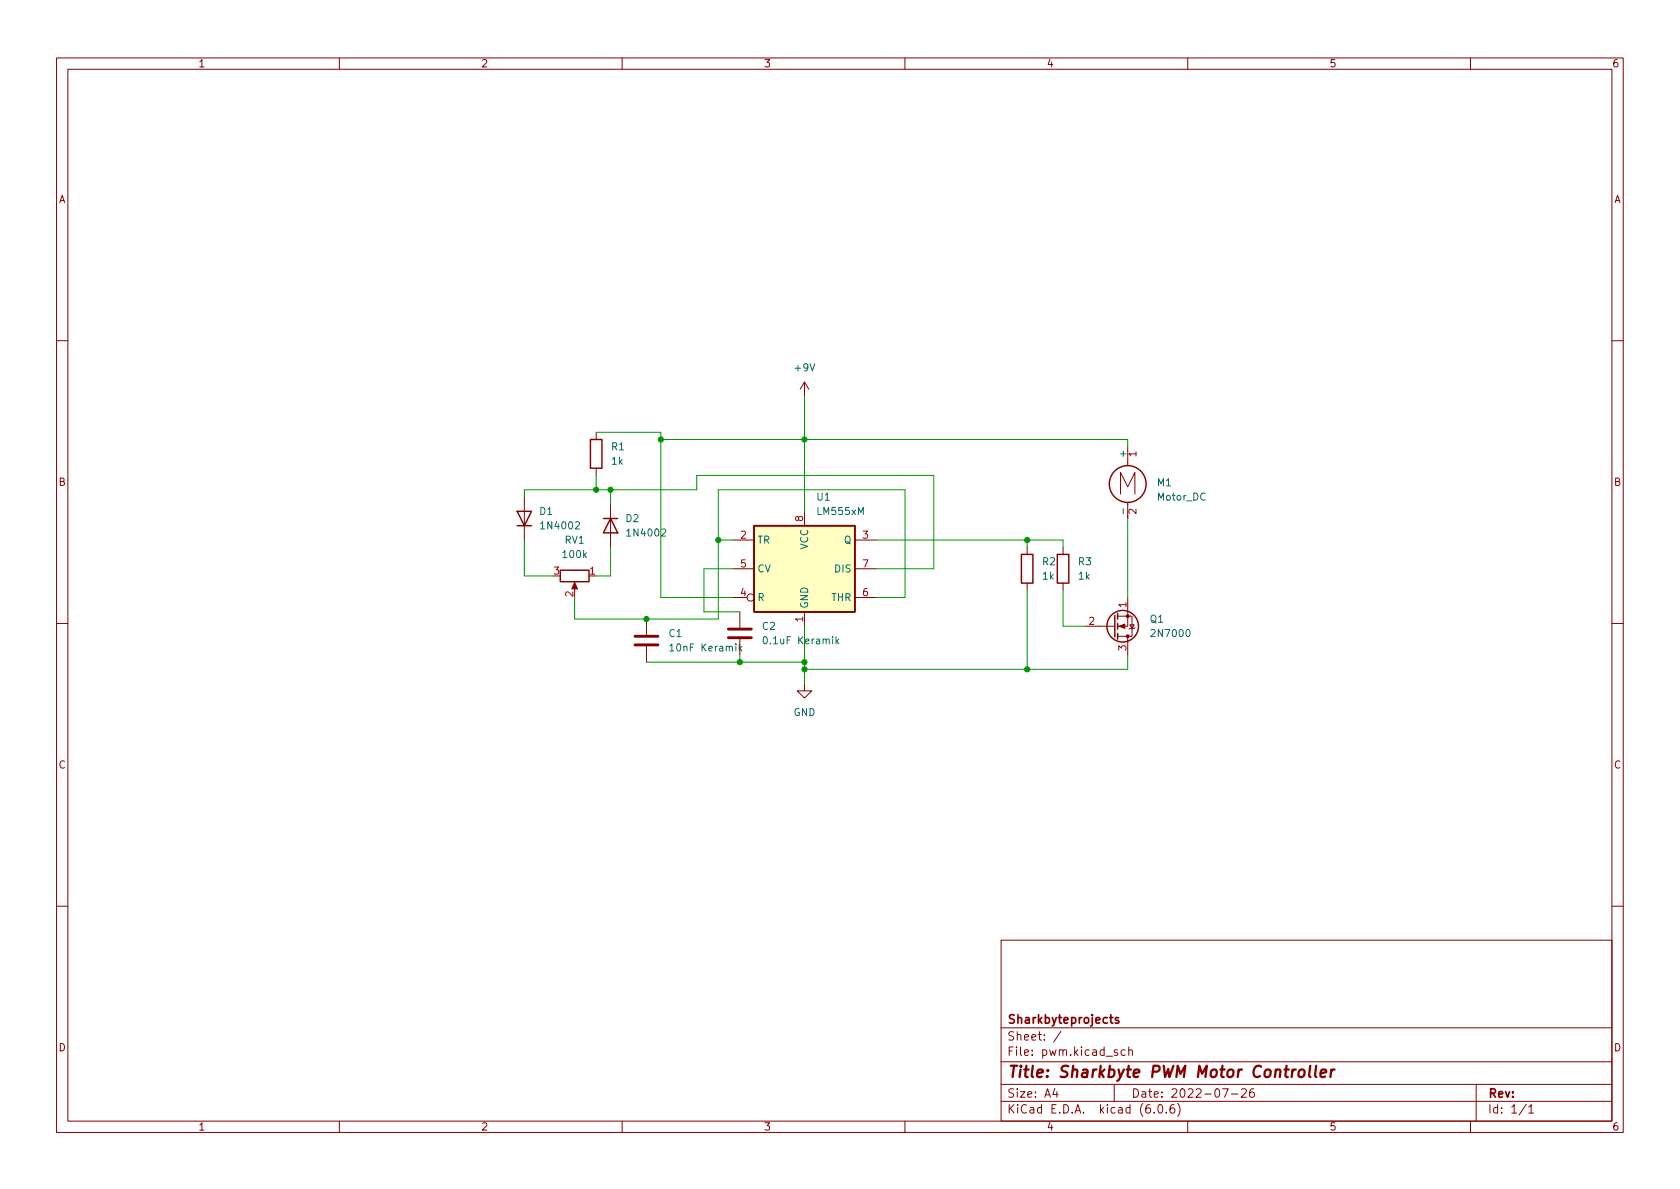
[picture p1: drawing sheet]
<svg xmlns="http://www.w3.org/2000/svg" width="297mm" height="210mm" viewBox="0 0 297 210" stroke-linecap="round" stroke-linejoin="round" font-family="sans-serif">
<g fill="none" stroke="#840000" stroke-width=".18">
<path d="M10 10.2h277v190.1h-277zM12 12.2h273v186.1h-273zM60 10.2v2M110 10.2v2M160 10.2v2M210 10.2v2M260 10.2v2M10 60.2h2M105.4 76.4v1.3M142.2 67.6l-.7 1.2M142.2 67.6v2.5M142.2 67.6l.8 1.2"/>
<path d="M199.4 79v3.3M285 60.2h2M92.7 87.9v7.6M105.4 82.8v1.3M107.9 89.1v7.7M129.5 95.5h3.8M142.2 90.4v2.6M151.1 95.5h3.8M181.6 96.8v1.2M188 96.8v1.2M198.1 87.4v-3.8l1.3 2.5 1.3-2.5v3.8M199.4 88.8v2.9"/>
<path d="M10 110.2h2M101.6 103.4v1M114.3 109.5v2.8M114.3 114.3v2.8M129.5 105.7h2.6M129.5 100.6h3.8M130.8 108.2v2.8M130.8 113v2.8M142.2 108.2v2.5M151.1 105.7h3.8M151.1 100.6h3.8M181.6 103.1v1.3"/>
<path d="M188 103.1v1.3M191.8 110.7h5.3M197.6 109h2.6v3.5h-2.6M199.4 105.7v5h-1.8M199.4 112.5v3.3M199.8 110.5h.7l-.3 .6zM200.7 111l-.2 .1h-.7l-.2 .1M285 110.2h2M142.2 120.9v1.3h1.3l-1.3 1.2-1.2-1.2h1.2M10 160.2h2M177 166.3h108v32h-108zM285 160.2h2"/>
<path d="M60 198.3v2M110 198.3v2M160 198.3v2M177 194.8h108M177 191.8h108M177 187.8h108M177 181.8h108M186.5 192.5l-.4 1h1M186.9 193v1M187.6 182.4l-1.3 1.9M197 191.8v3M197.6 185.7l-.4-.1-.2 .2 .1 .3 .5 .1v.4h-.6"/>
<path d="M198.9 185.7l-.4-.1-.3 .3v.4l.2 .3h.5M199.6 185.8l.2-.2 .3 .1 .1 .9M199.6 185.1v1.5M204.1 196.7v.1M204.9 195.4l.2-.1a.81 .81 0 0 1 .6 .7 .81 .81 0 0 1-.3 .8h-.2a.81 .81 0 0 1-.6-.6 .81 .81 0 0 1 .3-.8zM206.2 196.7v.1M207.6 195.3a.59 .59 0 0 0-.7 .7v.5l.1 .3h.4l.2-.1 .1-.5-.1-.2-.5-.1-.2 .3M208.2 195.1a1.72 1.72 0 0 1 0 2.3M210 198.3v2M216.1 192.5h1l-.6 1.5M217.7 193.5h1.2M219.5 192.7l.6-.2 .2 .2 .1 .3-1 1h1"/>
<path d="M221.6 192.5a.59 .59 0 0 0-.7 .7v.5l.2 .3h.4l.2-.1 .1-.5-.2-.2-.4-.1-.3 .3M260 198.3v2M261 191.8v6.5M269.9 195.3l-1.3 1.9M270.3 195.8l.4-.5v1.5M270.3 196.8h.9"/>
<circle cx="132.7" cy="105.7" r=".63"/>
</g>
<path d="M229.8 189.3a.52 .52 0 0 1 .5-.2 .52 .52 0 0 1 .4 .4l-.1 .6a.55 .55 0 0 1-.5 .4 .55 .55 0 0 1-.5-.4zM231.7 188.5l-.2 1.7 .2 .3M232.7 188.5l-.2 1.7 .3 .3M233.5 189.8l1-.2-.1-.4-.1-.1-.6 .1-.2 1 .2 .3 .6-.1M235.4 189.1l-.2 1.4M236 189.1l-.4 .1-.3 .3" fill="none" stroke="#840000" stroke-width=".4"/>
<path d="M197.8 180l-.4-.1-.2 .2 .1 .3 .5 .1v.4h-.6" fill="none" stroke="#840000" stroke-width=".3"/>
<g fill="#840000" stroke="#840000" stroke-width=".18">
<path d="M101.6 103l.5 1.1h-1z"/>
<path d="M197.9 110.7l1-.3v.7z"/>
<circle cx="199.4" cy="109" r=".25"/>
<circle cx="199.4" cy="112.5" r=".25"/>
</g>
<g fill="none" stroke="#840000" stroke-width=".25">
<path d="M104.4 77.7h2v5.1h-2zM91.4 90.4h2.6l-1.3 2.6zM91.4 93h2.6M106.7 91.7h2.5M107.9 91.7l1.3 2.5h-2.5zM133.3 93h17.8v15.2h-17.8zM180.6 98h2v5.1h-2zM186.9 98h2.1v5.1h-2.1zM99.1 100.8h5v2.1h-5zM197.1 108.8v3.8M197.6 108.5v1M197.6 110.2v1"/>
<path d="M197.6 112v1"/>
<circle cx="199.4" cy="85.6" r="3.3"/>
<circle cx="198.5" cy="110.7" r="2.79"/>
</g>
<path d="M112.3 114h4M112.3 112.5h4M128.8 112.8h4M128.8 111.2h4" fill="none" stroke="#840000" stroke-width=".51"/>
<path d="M118.4 114.2l.4-.3v1.2M118.4 115.1h.8M130.7 113.9v1.2M130.8 114.6l.4 .5M131.2 114.3l-.5 .5M135.1 112.6h.1a.68 .68 0 0 1 .5 .6 .68 .68 0 0 1-.5 .7 .84 .84 0 0 1-.1-1.3zM147.8 112.6v1.3M147.9 113.4l.4 .5M148.3 113l-.5 .5" fill="none" stroke="#006464" stroke-width=".18"/>
<path d="M133.3 93h17.8v15.2h-17.8z" fill="#ffffc2" stroke="#ffffc2" stroke-width=".18"/>
<g fill="none" stroke="#009600" stroke-width=".18">
<path d="M105.4 76.4h11.4v29.3h12.7M116.8 77.7h82.6v1.3M142.2 70.1v20.3M92.7 87.9v-1.3h30.5v-2.5h41.9v16.5h-10.2M92.7 95.5v6.3h5.1M105.4 84.1v2.5M107.9 86.6v2.5M107.9 96.8v5h-2.5M127 95.5h2.5M154.9 95.5h33.1v1.3M181.6 95.5v1.3M199.4 91.7v14"/>
<path d="M101.6 105.7v3.8h25.4v-22.9h33v19.1h-5.1M114.3 117.1h27.9M129.5 100.6h-5v7.6h6.3M130.8 115.8v1.3M142.2 110.7v10.2M181.6 104.4v14M188 104.4v6.3h3.8M199.4 115.8v2.6h-57.2"/>
</g>
<g fill="#009600" stroke="#009600" stroke-width=".18">
<circle cx="127" cy="95.5" r=".46"/>
<circle cx="142.2" cy="117.1" r=".46"/>
<circle cx="142.2" cy="118.4" r=".46"/>
<circle cx="130.8" cy="117.1" r=".46"/>
<circle cx="105.4" cy="86.6" r=".46"/>
<circle cx="107.9" cy="86.6" r=".46"/>
<circle cx="114.3" cy="109.5" r=".46"/>
<circle cx="142.2" cy="77.7" r=".46"/>
<circle cx="181.6" cy="95.5" r=".46"/>
<circle cx="181.6" cy="118.4" r=".46"/>
<circle cx="116.8" cy="77.7" r=".46"/>
</g>
<text font-size="2.8" fill="#840000" x="178" y="190.6">Title: Sharkbyte PWM Motor Controller</text>
<g font-size="2.1" fill="#840000">
<text x="178" y="184">Sheet: /</text>
<text x="178" y="181">Sharkbyteprojects</text>
<text x="178" y="186.7">File: pwm.kicad_sch</text>
<text x="178" y="196.9">KiCad E.D.A. kicad (6.0.6)</text>
<text x="178" y="194.1">Size: A4</text>
<text x="200" y="194.1">Date: 2022-07-26</text>
<text x="263" y="194.1">Rev:</text>
<text x="263" y="196.9">Id: 1/1</text>
</g>
<g font-size="1.8" fill="#840000">
<text x="35" y="11.9">1</text>
<text x="85" y="11.9">2</text>
<text x="135" y="11.9">3</text>
<text x="185" y="11.9">4</text>
<text x="235" y="11.9">5</text>
<text x="285" y="11.9">6</text>
<text x="10.3" y="35.9">A</text>
<text x="285.3" y="35.9">A</text>
<text x="10.3" y="85.9">B</text>
<text x="285.3" y="85.9">B</text>
<text x="10.3" y="135.9">C</text>
<text x="285.3" y="135.9">C</text>
<text x="10.3" y="185.9">D</text>
<text x="285.3" y="185.9">D</text>
<text x="35" y="199.9">1</text>
<text x="85" y="199.9">2</text>
<text x="135" y="199.9">3</text>
<text x="185" y="199.9">4</text>
<text x="235" y="199.9">5</text>
<text x="285" y="199.9">6</text>
</g>
<g font-size="1.8" fill="#006464">
<text x="140.6" y="65.7">+9V</text>
<text x="108.1" y="79.6">R1</text>
<text x="108.2" y="82.2">1k</text>
<text x="199.1" y="80.8" transform="rotate(-90 199.1 80.8)">+</text>
<text x="144.5" y="88.5">U1</text>
<text x="204.7" y="86">M1</text>
<text x="204.7" y="88.5">Motor_DC</text>
<text x="95.4" y="91.1">D1</text>
<text x="95.9" y="93.6">1N4002</text>
<text x="110.7" y="92.3">D2</text>
<text x="111.2" y="94.9">1N4002</text>
<text x="144.7" y="91.1">LM555xM</text>
<text x="199.1" y="90.7" transform="rotate(-90 199.1 90.7)">-</text>
<text x="99.6" y="98.7">100k</text>
<text x="99.9" y="96.1">RV1</text>
<text x="133.9" y="96.1">TR</text>
<text x="133.9" y="101.2">CV</text>
<text x="142.9" y="97.2" transform="rotate(-90 142.9 97.2)">VCC</text>
<text x="147.7" y="101.2">DIS</text>
<text x="149.2" y="96.1">Q</text>
<text x="184.3" y="99.9">R2</text>
<text x="190.7" y="99.9">R3</text>
<text x="133.9" y="106.3">R</text>
<text x="142.9" y="107.7" transform="rotate(-90 142.9 107.7)">GND</text>
<text x="147" y="106.3">THR</text>
<text x="184.4" y="102.5">1k</text>
<text x="190.7" y="102.5">1k</text>
<text x="118.3" y="112.6">C1</text>
<text x="134.8" y="111.4">C2</text>
<text x="135.6" y="113.9">0.1uF Keramik</text>
<text x="203.4" y="110.1">Q1</text>
<text x="203.9" y="112.6">2N7000</text>
<text x="119" y="115.2">10nF Keramik</text>
<text x="140.3" y="126.6">GND</text>
</g>
<g font-size="1.8" fill="#a90000">
<text x="200.9" y="80.8" transform="rotate(-90 200.9 80.8)">1</text>
<text x="131" y="95.2">2</text>
<text x="142" y="92.2" transform="rotate(-90 142 92.2)">8</text>
<text x="152.5" y="95.2">3</text>
<text x="200.9" y="90.9" transform="rotate(-90 200.9 90.9)">2</text>
<text x="97.9" y="101.6">3</text>
<text x="104.3" y="101.6">1</text>
<text x="131" y="100.3">5</text>
<text x="152.5" y="100.3">7</text>
<text x="101.3" y="105.5" transform="rotate(-90 101.3 105.5)">2</text>
<text x="131" y="105.4">4</text>
<text x="152.5" y="105.4">6</text>
<text x="199.1" y="107.4" transform="rotate(-90 199.1 107.4)">1</text>
<text x="142" y="110" transform="rotate(-90 142 110)">1</text>
<text x="192.5" y="110.5">2</text>
<text x="199.1" y="115" transform="rotate(-90 199.1 115)">3</text>
</g>
</svg>
